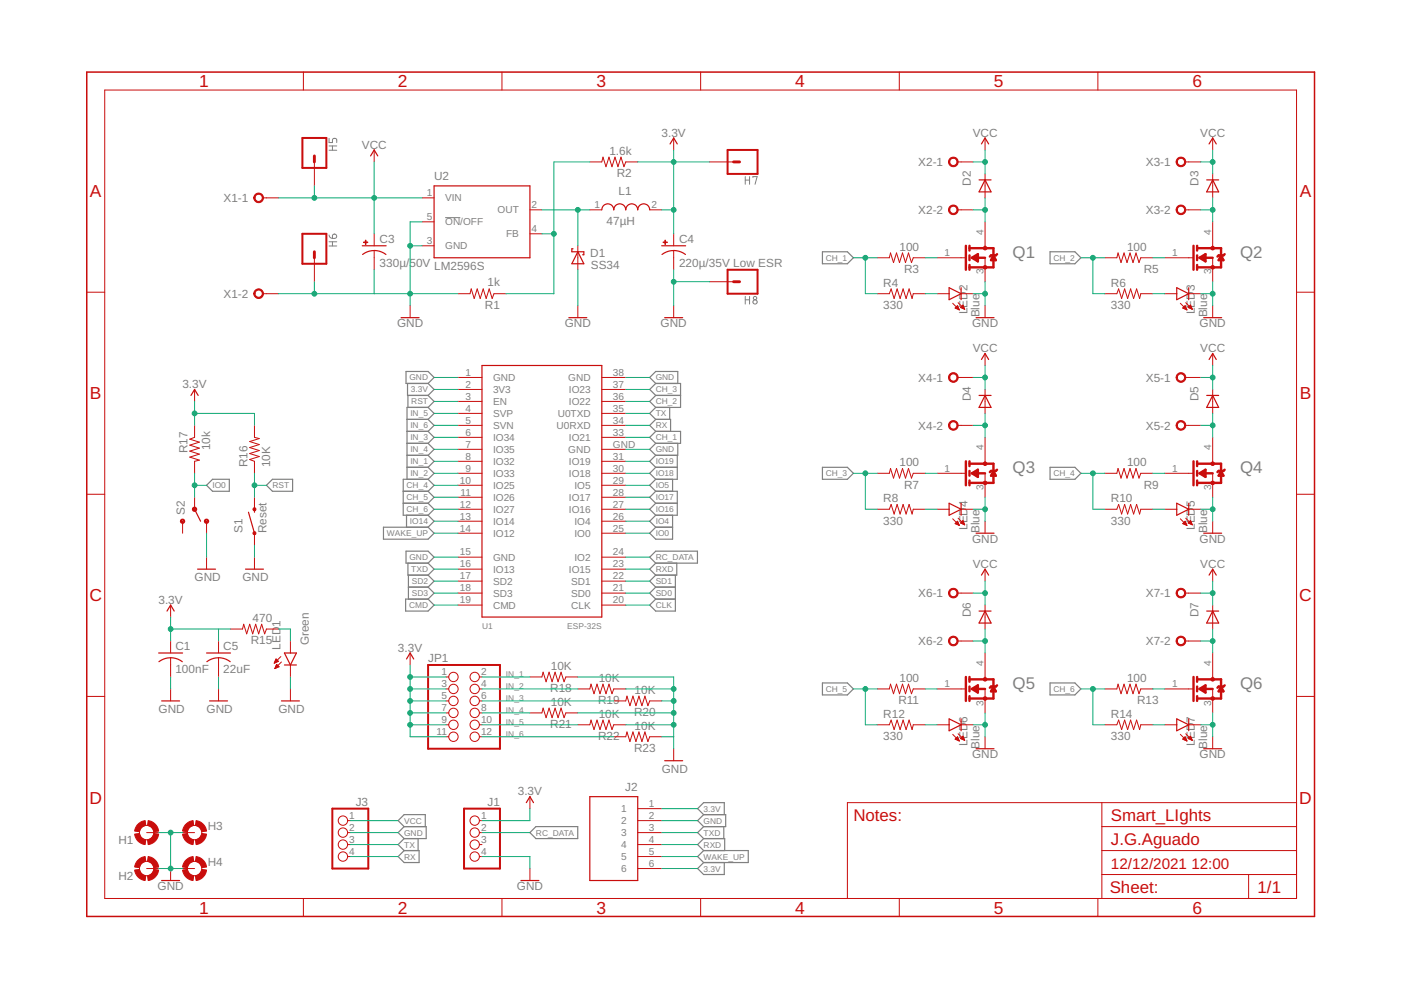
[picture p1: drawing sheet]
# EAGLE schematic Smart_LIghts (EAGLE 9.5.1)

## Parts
C1  100nF  C-USC0603  [C0603]
C3  330µ/50V  CPOL-USF  [PANASONIC_F]
C4  220µ/35V Low ESR  CPOL-USF  [PANASONIC_F]
C5  22uF  C-USC0603  [C0603]
D1  SS34  SCHOTTKY-DIODESMD  [SMB]
D2  DIODE-SOD123  [SOD123]
D3  DIODE-SOD123  [SOD123]
D4  DIODE-SOD123  [SOD123]
D5  DIODE-SOD123  [SOD123]
D6  DIODE-SOD123  [SOD123]
D7  DIODE-SOD123  [SOD123]
H1  MOUNT-PAD-ROUND3.0  [3,0-PAD]
H2  MOUNT-PAD-ROUND3.0  [3,0-PAD]
H3  MOUNT-PAD-ROUND3.0  [3,0-PAD]
H4  MOUNT-PAD-ROUND3.0  [3,0-PAD]
H5  CONN_01PTH_2MM  [1X01_2MM]
H6  CONN_01PTH_2MM  [1X01_2MM]
H7  CONN_01PTH_2MM  [1X01_2MM]
H8  CONN_01PTH_2MM  [1X01_2MM]
J1  PINHD-1X4  [1X04]
J2  JST_6_PIN_VERTICAL  [JST-6-SMD-VERT-1.0MM]
J3  PINHD-1X4  [1X04]
JP1  PINHD-2X6  [2X06]
L1  47µH  WE-PD_1260/1245/1280/1210  [WE-PD_1260/1245/1280/1210]
LED1  Green  LEDSML0603  [SML0603]
LED2  Blue  LEDSML0603  [SML0603]
LED3  Blue  LEDSML0603  [SML0603]
LED4  Blue  LEDSML0603  [SML0603]
LED5  Blue  LEDSML0603  [SML0603]
LED6  Blue  LEDSML0603  [SML0603]
LED7  Blue  LEDSML0603  [SML0603]
Q1  IRLR2905TRPBF  INFINEON_TECHNOLOGIES_IRLR2905TRPBFINFINEON_TECHNOLOGIES_IRLR2905TRPBF_0_0  [INFINEON_TECHNOLOGIES_IRLR2905TRPBF_0]
Q2  IRLR2905TRPBF  INFINEON_TECHNOLOGIES_IRLR2905TRPBFINFINEON_TECHNOLOGIES_IRLR2905TRPBF_0_0  [INFINEON_TECHNOLOGIES_IRLR2905TRPBF_0]
Q3  IRLR2905TRPBF  INFINEON_TECHNOLOGIES_IRLR2905TRPBFINFINEON_TECHNOLOGIES_IRLR2905TRPBF_0_0  [INFINEON_TECHNOLOGIES_IRLR2905TRPBF_0]
Q4  IRLR2905TRPBF  INFINEON_TECHNOLOGIES_IRLR2905TRPBFINFINEON_TECHNOLOGIES_IRLR2905TRPBF_0_0  [INFINEON_TECHNOLOGIES_IRLR2905TRPBF_0]
Q5  IRLR2905TRPBF  INFINEON_TECHNOLOGIES_IRLR2905TRPBFINFINEON_TECHNOLOGIES_IRLR2905TRPBF_0_0  [INFINEON_TECHNOLOGIES_IRLR2905TRPBF_0]
Q6  IRLR2905TRPBF  INFINEON_TECHNOLOGIES_IRLR2905TRPBFINFINEON_TECHNOLOGIES_IRLR2905TRPBF_0_0  [INFINEON_TECHNOLOGIES_IRLR2905TRPBF_0]
R1  1k  R-US_R0603  [R0603]
R2  1.6k  R-US_R0603  [R0603]
R3  100  R-US_R0603  [R0603]
R4  330  R-US_R0603  [R0603]
R5  100  R-US_R0603  [R0603]
R6  330  R-US_R0603  [R0603]
R7  100  R-US_R0603  [R0603]
R8  330  R-US_R0603  [R0603]
R9  100  R-US_R0603  [R0603]
R10  330  R-US_R0603  [R0603]
R11  100  R-US_R0603  [R0603]
R12  330  R-US_R0603  [R0603]
R13  100  R-US_R0603  [R0603]
R14  330  R-US_R0603  [R0603]
R15  470  R-US_R0603  [R0603]
R16  10K  R-US_R0603  [R0603]
R17  10k  R-US_R0603  [R0603]
R18  10K  R-US_R0603  [R0603]
R19  10K  R-US_R0603  [R0603]
R20  10K  R-US_R0603  [R0603]
R21  10K  R-US_R0603  [R0603]
R22  10K  R-US_R0603  [R0603]
R23  10K  R-US_R0603  [R0603]
S1  Reset  SWITCH-MOMENTARY-2SMD-4  [TACTILE_SWITCH_TALL]
S2  SWITCH_SPDT  [KPS-1290]
U1  ESP-32S  [ESP-32S]
U2  LM2596S  [TO263-5]
X1  W237-02P  [W237-132]
X2  W237-02P  [W237-132]
X3  W237-02P  [W237-132]
X4  W237-02P  [W237-132]
X5  W237-02P  [W237-132]
X6  W237-02P  [W237-132]
X7  W237-02P  [W237-132]

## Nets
3.3V: C1.1 C4.+ C5.1 H7.1 J1.1 J2.1 J2.6 JP1.1 JP1.3 JP1.5 JP1.7 JP1.9 JP1.11 L1.2 R2.1 R15.2 R16.2 R17.1 U1.2(3V3)
CH_1: R3.2 R4.1 U1.33(IO21)
CH_2: R5.2 R6.1 U1.36(IO22)
CH_3: R7.2 R8.1 U1.37(IO23)
CH_4: R9.2 R10.1 U1.10(IO25)
CH_5: R11.2 R12.1 U1.11(IO26)
CH_6: R13.2 R14.1 U1.12(IO27)
CLK: U1.20(CLK)
CMD: U1.19(CMD)
GND: C1.2 C3.- C4.- C5.2 D1.A H1.B3,0(MOUNT) H2.B3,0(MOUNT) H3.B3,0(MOUNT) H4.B3,0(MOUNT) H6.1 H8.1 J1.4 J2.2 J3.2 LED1.C LED2.C LED3.C LED4.C LED5.C LED6.C LED7.C Q1.3(SOURCE) Q2.3(SOURCE) Q3.3(SOURCE) Q4.3(SOURCE) Q5.3(SOURCE) Q6.3(SOURCE) R1.2 R18.1 R19.1 R20.1 R21.1 R22.1 R23.1 S1.A2 S2.O U1.1(GND) U1.15(GND) U1.38(GND) U1.GND U2.3(GND) U2.5(!ON!/OFF) X1.2
IN_1: JP1.2 R18.2 U1.8(IO32)
IN_2: JP1.4 R19.2 U1.9(IO33)
IN_3: JP1.6 R20.2 U1.6(IO34)
IN_4: JP1.8 R21.2 U1.7(IO35)
IN_5: JP1.10 R22.2 U1.4(SVP)
IN_6: JP1.12 R23.2 U1.5(SVN)
IO0: R17.2 S2.P U1.25(IO0)
IO4: U1.26(IO4)
IO5: U1.29(IO5)
IO14: U1.13(IO14)
IO16: U1.27(IO16)
IO17: U1.28(IO17)
IO18: U1.30(IO18)
IO19: U1.31(IO19)
N$1: Q2.1(GATE) R5.1
N$2: D1.C L1.1 U2.2(OUT)
N$3: R1.1 R2.2 U2.4(FB)
N$4: D2.A Q1.4(DRAIN) X2.2
N$5: Q1.1(GATE) R3.1
N$6: D3.A Q2.4(DRAIN) X3.2
N$7: Q3.1(GATE) R7.1
N$8: D4.A Q3.4(DRAIN) X4.2
N$9: Q4.1(GATE) R9.1
N$10: D5.A Q4.4(DRAIN) X5.2
N$11: Q5.1(GATE) R11.1
N$12: D6.A Q5.4(DRAIN) X6.2
N$13: Q6.1(GATE) R13.1
N$14: D7.A Q6.4(DRAIN) X7.2
N$15: LED1.A R15.1
N$16: LED4.A R8.2
N$17: LED2.A R4.2
N$18: LED3.A R6.2
N$19: LED5.A R10.2
N$20: LED6.A R12.2
N$21: LED7.A R14.2
RC_DATA: J1.2 U1.24(IO2)
RST: R16.1 S1.B2 U1.3(EN)
RX: J3.4 U1.34(U0RXD)
RXD: J2.4 U1.23(IO15)
SD0: U1.21(SD0)
SD1: U1.22(SD1)
SD2: U1.17(SD2)
SD3: U1.18(SD3)
TX: J3.3 U1.35(U0TXD)
TXD: J2.3 U1.16(IO13)
VCC: C3.+ D2.C D3.C D4.C D5.C D6.C D7.C H5.1 J3.1 U2.1(VIN) X1.1 X2.1 X3.1 X4.1 X5.1 X6.1 X7.1
WAKE_UP: J2.5 U1.14(IO12)
Unconnected: J1.3 S2.S

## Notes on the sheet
- Notes:
- J.G.Aguado
